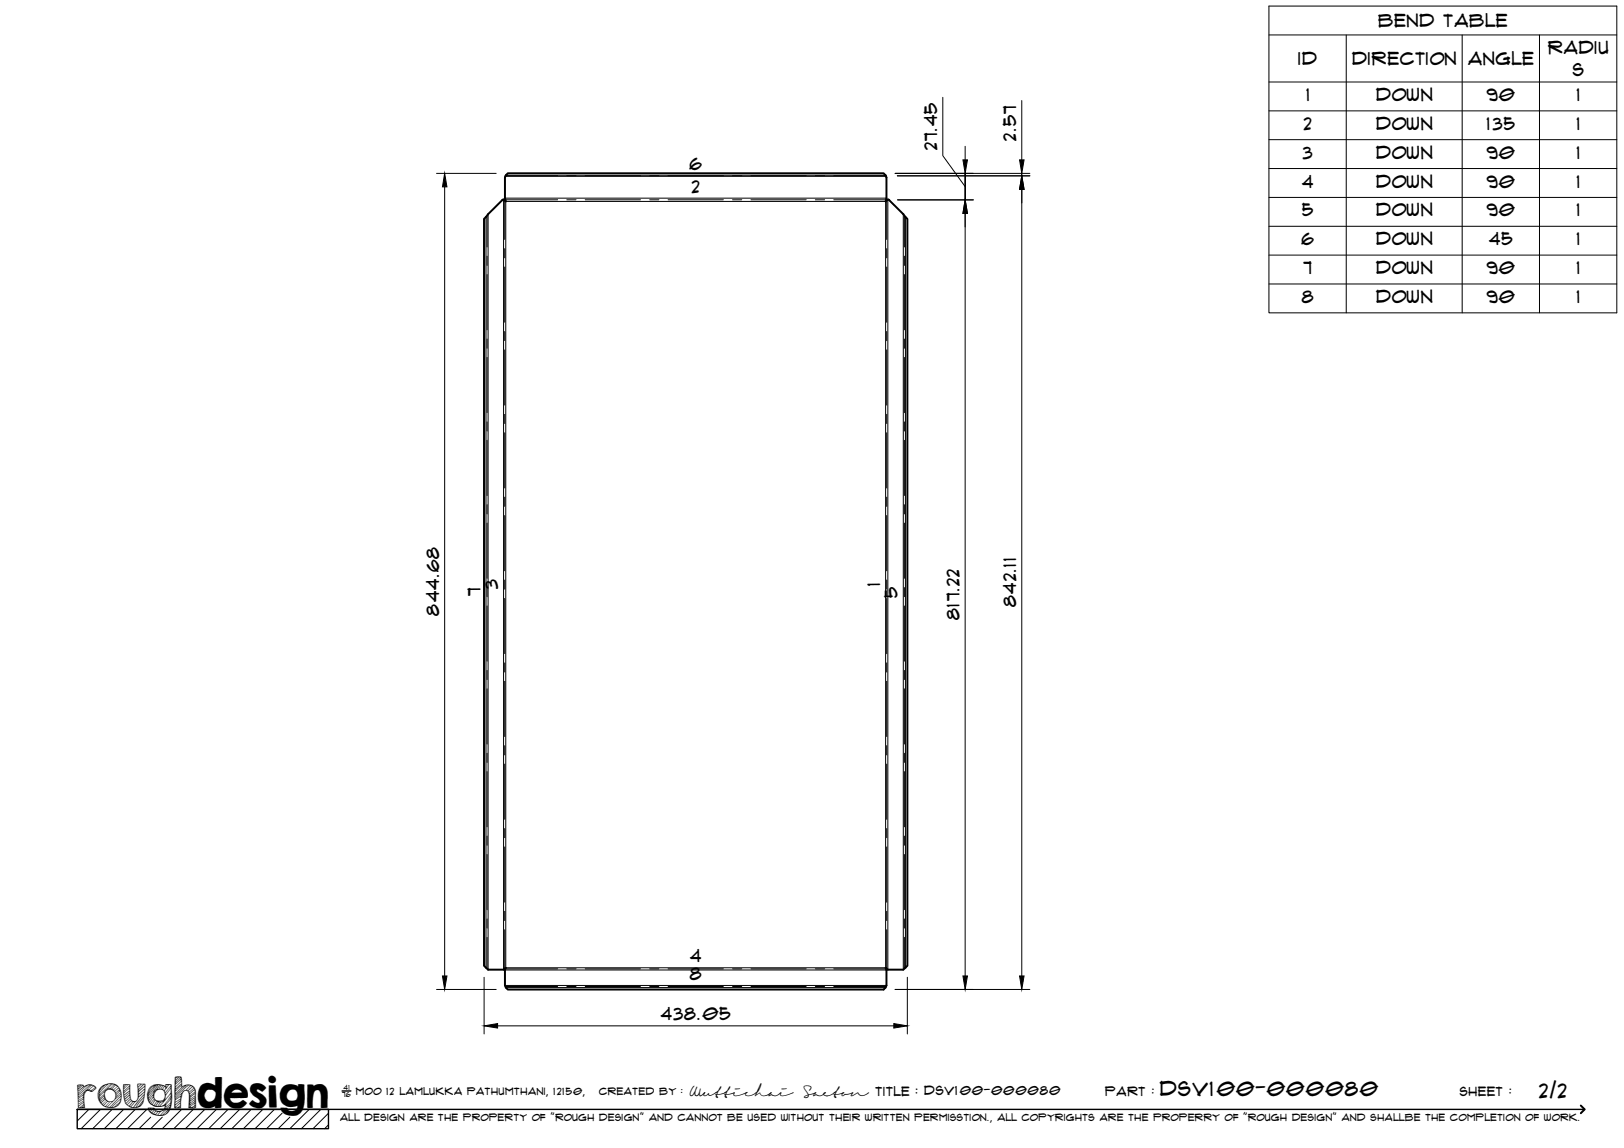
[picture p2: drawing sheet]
<svg xmlns="http://www.w3.org/2000/svg" width="420mm" height="297mm" viewBox="0 0 420 297" stroke-linecap="round" stroke-linejoin="round" font-family="sans-serif">
<!-- layer: Visible -->
<path d="M129.9 51.8l-4.7 4.8v193.3l1.1 1h4l.6-.5-.3 .6v4l.8 1h97.2l.7-1v-4l-.2-.6 .6 .5h4l1.1-1v-193.3l-4.8-4.8M229.7 51.6l-.6 .5 .2-.8v-5.4l-.2-.6-.5-.5h-97.2l-.5 .5-.3 .6v5.4l.3 .8-.6-.5-.4 .2M229.7 51.6l.4 .2" fill="none" stroke="#000" stroke-width=".51"/>
<!-- layer: Visible Narrow -->
<g fill="none" stroke="#000" stroke-width=".26">
<path d="M125.7 56.1v194.3M126.3 55.4v195.5M130.3 51.6v199.3M130.6 51.3h98.7M130.7 45.6h98.5M130.9 52.1h98.2v198.3h-98.2zM130.9 45.3h98.2M229.7 51.6v199.3M233.7 55.4v195.5M234.3 56.1v194.3M130.6 255h98.7M130.6 251h98.7"/>
<path d="M130.9 255.5h98.2"/>
</g>
<!-- layer: Bend Center -->
<g fill="none" stroke="#000" stroke-width=".26">
<path d="M126 55.8v8.1M130.6 51.9v10.1M130.7 51.7h13.6M130.8 45.5h13.5M146.6 51.7h2.4M146.6 45.5h2.4M151.4 51.7h14.3M151.4 45.5h14.3M168.1 51.7h2.4M168.1 45.5h2.4M172.8 51.7h14.3M172.8 45.5h14.3"/>
<path d="M189.5 51.7h2.4M189.5 45.5h2.4M194.3 51.7h14.3M194.3 45.5h14.3M210.9 51.7h2.4M210.9 45.5h2.4M215.7 51.7h13.5M215.7 45.5h13.5M229.4 51.9v10.1M234 55.8v8.1M126 66.3v2.4M126 71v14.4"/>
<path d="M130.6 64.3v2.4M130.6 69.1v14.3M229.4 64.3v2.4M229.4 69.1v14.3M234 66.3v2.4M234 71v14.4M126 87.7v2.4M126 92.5v14.3M130.6 85.8v2.3M130.6 90.5v14.3M229.4 85.8v2.3M229.4 90.5v14.3"/>
<path d="M234 87.7v2.4M234 92.5v14.3M126 109.2v2.3M126 113.9v14.3M130.6 107.2v2.4M130.6 112v14.3M229.4 107.2v2.4M229.4 112v14.3M234 109.2v2.3M234 113.9v14.3M126 130.6v2.4M126 135.3v14.3"/>
<path d="M130.6 128.6v2.4M130.6 133.4v14.3M229.4 128.6v2.4M229.4 133.4v14.3M234 130.6v2.4M234 135.3v14.3M126 152v2.4M126 156.8v14.3M130.6 150.1v2.3M130.6 154.8v14.3M229.4 150.1v2.3M229.4 154.8v14.3"/>
<path d="M234 152v2.4M234 156.8v14.3M126 173.5v2.3M126 178.2v14.3M130.6 171.5v2.4M130.6 176.3v14.3M229.4 171.5v2.4M229.4 176.3v14.3M234 173.5v2.3M234 178.2v14.3M126 194.9v2.4M126 199.7v14.2"/>
<path d="M130.6 192.9v2.4M130.6 197.7v14.3M229.4 192.9v2.4M229.4 197.7v14.3M234 194.9v2.4M234 199.7v14.2M126 216.3v2.4M130.6 214.4v2.4M130.6 219.1v14.3M229.4 214.4v2.4M229.4 219.1v14.3M234 216.3v2.4"/>
<path d="M126 221.1v14.3M126 237.8v2.3M130.6 235.8v2.4M229.4 235.8v2.4M234 221.1v14.3M234 237.8v2.3M126 242.5v8.1M130.6 240.6v10.1M130.7 250.7h13.6M130.7 255.3h13.6M146.6 250.7h2.4M146.6 255.3h2.4"/>
<path d="M151.4 250.7h14.3M151.4 255.3h14.3M168.1 250.7h2.4M168.1 255.3h2.4M172.8 250.7h14.3M172.8 255.3h14.3M189.5 250.7h2.4M189.5 255.3h2.4M194.3 250.7h14.3M194.3 255.3h14.3M210.9 250.7h2.4M210.9 255.3h2.4"/>
<path d="M215.7 250.7h13.5M215.7 255.3h13.5M229.4 240.6v10.1M234 242.5v8.1"/>
</g>
<!-- layer: TitleBlock -->
<path d="M20 287h65v5h-65zM20 287h390M88.5 282.3h2.3" fill="none" stroke="#000" stroke-width=".36"/>
<path d="M409 286.1l1 .9-1 1" fill="none" stroke="#000" stroke-width=".51"/>
<g fill="none" stroke="#000" stroke-width=".26">
<path d="M23 287l-3 3.1M26 287l-5 5M29 287l-5 5M32 287l-5 5M35 287l-5 5M38 287l-5 5M39 289.1l-3 2.9M42 289.1l-3 2.9M47 287l-5 5M50 287l-5 5M53 287l-5 5M56 287l-5 5"/>
<path d="M59 287l-5 5M62 287l-5 5M65 287l-5 5M68 287l-5 5M71 287l-5 5M73 288l-4 4M75 289.1l-3 2.9M80 287l-5 5M83 287l-5 5M85 288l-4 4M85 291l-1 1"/>
</g>
<!-- layer: Bend Tables -->
<g fill="none" stroke="#000" stroke-width=".26">
<path d="M328.3 1.6h90v79.3h-90zM328.3 9h90M348.3 9v71.9M378.3 9v71.9M398.3 9v71.9M328.3 21.2h90M328.3 28.7h90M328.3 36.1h90M328.3 43.6h90M328.3 51.1h90M328.3 58.6h90M328.3 66h90"/>
<path d="M328.3 73.5h90"/>
</g>
<!-- layer: FD_Dimensions -->
<g fill="none" stroke="#000" stroke-width=".26">
<path d="M243.9 25.2v15.1l5.8 8M249.7 37.9v3.5M264.4 26v15.4M112.9 44.9h15.5M115 48.4v204.1M231.6 44.9h34.8M232.2 45.5h34.2M232.2 51.7h19.6M249.7 51.7v-6.8v6.8M249.7 55.2v197.3M264.4 44.9v.6M264.4 49v203.5"/>
<path d="M112.9 256h15.5M125.2 252.9v14.6M231.6 256h34.8M234.7 252.9v14.6M128.7 265.4h102.5"/>
</g>
<path d="M115 44.9l.6 3.5h-1.1zM249.7 51.7l.6 3.5h-1.2zM249.1 41.4h1.2l-.6 3.5zM264.4 45.5l.5 3.5h-1.1zM263.8 41.4h1.1l-.5 3.5zM114.5 252.5h1.1l-.6 3.5zM249.1 252.5h1.2l-.6 3.5zM263.8 252.5h1.1l-.5 3.5zM125.2 265.4l3.5-.6v1.2zM231.2 264.8l3.5 .6-3.5 .6z" fill="#000" stroke="#000" stroke-width=".26"/>
<text font-size="9.7" x="19.9" y="286.8">roughdesign</text>
<g font-size="5.3">
<text x="300.1" y="283.6">DSV100-000080</text>
<text x="398.2" y="284">2/2</text>
</g>
<g font-size="4.6">
<text x="356.6" y="7">Bend Table</text>
<text x="335.9" y="16.9">ID</text>
<text x="349.8" y="16.8">Direction</text>
<text x="379.8" y="16.9">Angle</text>
<text x="400.5" y="13.9">Radiu</text>
<text x="406.9" y="19.8">s</text>
<text x="338" y="26.1">1</text>
<text x="356" y="26.1">Down</text>
<text x="384.6" y="26.1">90</text>
<text x="408" y="26.1">1</text>
<text x="337.3" y="33.6">2</text>
<text x="356" y="33.6">Down</text>
<text x="384.7" y="33.6">135</text>
<text x="408" y="33.6">1</text>
<text x="242.4" y="38.9" transform="rotate(-90 242.4 38.9)">27.45</text>
<text x="262.9" y="36.5" transform="rotate(-90 262.9 36.5)">2.57</text>
<text x="337.1" y="41">3</text>
<text x="356" y="41.1">Down</text>
<text x="384.6" y="41">90</text>
<text x="408" y="41">1</text>
<text x="178.4" y="43.9">6</text>
<text x="179" y="49.8">2</text>
<text x="336.9" y="48.5">4</text>
<text x="356" y="48.5">Down</text>
<text x="384.6" y="48.5">90</text>
<text x="408" y="48.5">1</text>
<text x="336.9" y="56">5</text>
<text x="356" y="56">Down</text>
<text x="384.6" y="56">90</text>
<text x="408" y="56">1</text>
<text x="336.7" y="63.4">6</text>
<text x="356" y="63.5">Down</text>
<text x="385.3" y="63.4">45</text>
<text x="408" y="63.4">1</text>
<text x="337.2" y="70.9">7</text>
<text x="356" y="70.9">Down</text>
<text x="384.6" y="70.9">90</text>
<text x="408" y="70.9">1</text>
<text x="336.8" y="78.4">8</text>
<text x="356" y="78.4">Down</text>
<text x="384.6" y="78.4">90</text>
<text x="408" y="78.4">1</text>
<text x="124.3" y="154.3" transform="rotate(-90 124.3 154.3)">7</text>
<text x="128.8" y="152.5" transform="rotate(-90 128.8 152.5)">3</text>
<text x="227.7" y="151.6" transform="rotate(-90 227.7 151.6)">1</text>
<text x="232.2" y="154.6" transform="rotate(-90 232.2 154.6)">5</text>
<text x="113.6" y="159.3" transform="rotate(-90 113.6 159.3)">844.68</text>
<text x="248.2" y="160.5" transform="rotate(-90 248.2 160.5)">817.22</text>
<text x="262.9" y="157.1" transform="rotate(-90 262.9 157.1)">842.11</text>
<text x="178.6" y="249">4</text>
<text x="178.5" y="253.5">8</text>
<text x="171" y="263.9">438.05</text>
</g>
<g font-size="3.4">
<text x="178.3" y="283.5">Wuttichai</text>
<text x="208.1" y="283.5">Saeton title : DSV100-000080</text>
</g>
<g font-size="3.3">
<text x="286" y="283.5">Part :</text>
<text x="377.7" y="283.5">sheet :</text>
</g>
<g font-size="2.7">
<text x="92.1" y="283.3">moo 12 Lamlukka pathumthani, 12150,</text>
<text x="155" y="283.3">created by :</text>
</g>
<text font-size="2.6" x="88" y="290.1">all design are the property of &quot;rough design&quot; and cannot be used without their written permisstion., all copyrights are the properry of &quot;rough design&quot; and shallbe the completion of work.</text>
<g font-size="1.9">
<text x="88.5" y="283.9">76</text>
<text x="88.9" y="282.1">41</text>
</g>
</svg>
